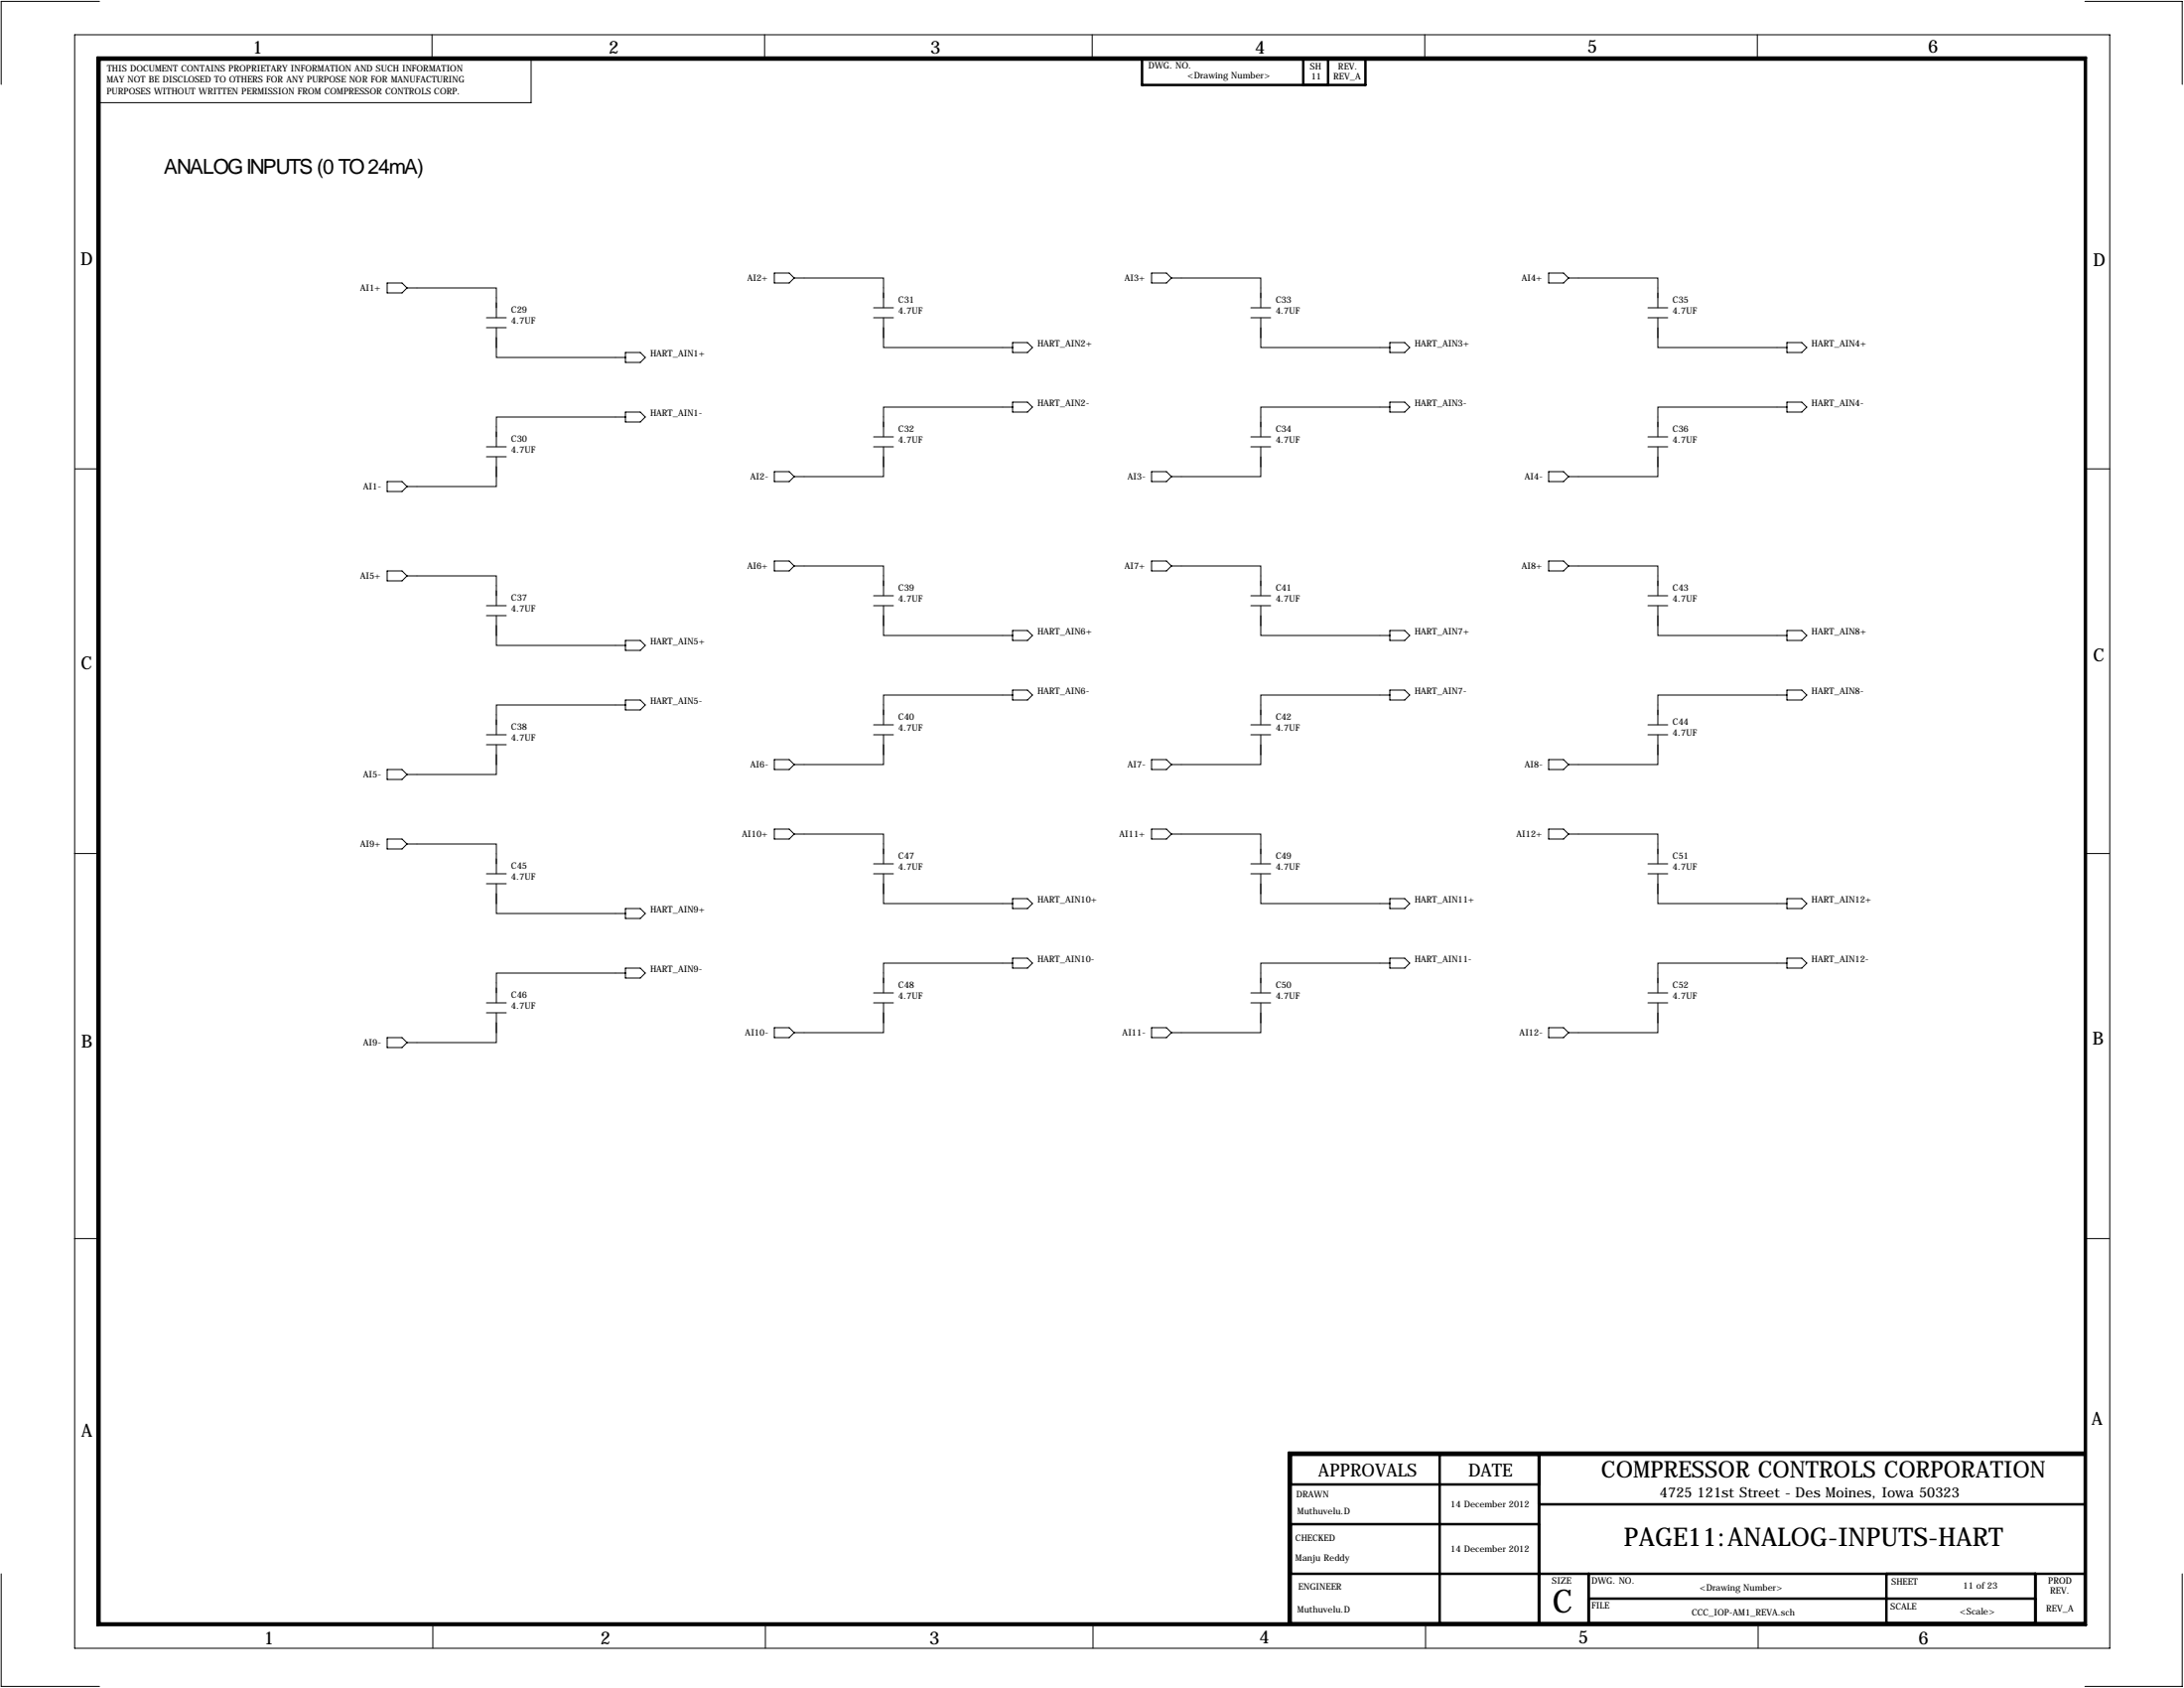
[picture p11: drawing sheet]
<svg xmlns="http://www.w3.org/2000/svg" width="559mm" height="432mm" viewBox="0 0 559 432" stroke-linecap="round" stroke-linejoin="round" font-family="sans-serif">
<g fill="none" stroke="#000" stroke-width=".25">
<path d="M19.1 8.9h520.7v412.7h-520.7zM25.5 .4h-25.2v21.2M110.5 8.9v6.3M143.1 15.2h-7.2v11.1h-110.9M195.6 8.9v6.3M279.5 8.9v6.3M364.5 8.9v6.3M449.6 8.9v6.3M533.5 .4h24.8v21.2M99.1 72.4h3.8l1.2 1.3-1.2 1.2h-3.8zM104.1 73.7h22.9v7.6M198.1 69.8h3.8l1.3 1.3-1.3 1.3h-3.8z"/>
<path d="M203.2 71.1h22.9v7.6M223.5 78.7h5.1M294.6 69.8h3.8l1.3 1.3-1.3 1.3h-3.8zM299.7 71.1h22.9v7.6M320 78.7h5.1M396.2 69.8h3.8l1.3 1.3-1.3 1.3h-3.8zM401.3 71.1h22.9v7.6M421.6 78.7h5.1M124.5 81.3h5M124.5 83.8h5M127 83.8v7.6h33M160 90.2h3.8l1.3 1.2-1.3 1.3h-3.8z"/>
<path d="M223.5 81.3h5.1M226.1 81.3v7.6h33M259.1 87.6h3.8l1.3 1.3-1.3 1.3h-3.8zM320 81.3h5.1M322.6 81.3v7.6h33M355.6 87.6h3.8l1.3 1.3-1.3 1.3h-3.8zM421.6 81.3h5.1M424.2 81.3v7.6h33M457.2 87.6h3.8l1.3 1.3-1.3 1.3h-3.8zM19.2 119.9h6.4M124.5 114.3h5M124.5 116.8h5"/>
<path d="M127 116.8v7.7h-22.9M160 106.7h-33v7.6M160 105.4h3.8l1.3 1.3-1.3 1.2h-3.8zM223.5 114.3h5.1M223.5 111.8h5.1M226.1 114.3v7.6h-22.9M259.1 104.1h-33v7.7M259.1 102.9h3.8l1.3 1.2-1.3 1.3h-3.8zM320 114.3h5.1M320 111.8h5.1M322.6 114.3v7.6h-22.9M355.6 104.1h-33v7.7"/>
<path d="M355.6 102.9h3.8l1.3 1.2-1.3 1.3h-3.8zM421.6 114.3h5.1M421.6 111.8h5.1M424.2 114.3v7.6h-22.9M457.2 104.1h-33v7.7M457.2 102.9h3.8l1.3 1.2-1.3 1.3h-3.8zM533.4 119.9h6.4M99.1 123.2h3.8l1.2 1.3-1.2 1.2h-3.8zM198.1 120.6h3.8l1.3 1.3-1.3 1.3h-3.8zM294.6 120.6h3.8l1.3 1.3-1.3 1.3h-3.8zM396.2 120.6h3.8l1.3 1.3-1.3 1.3h-3.8zM99.1 146h3.8l1.2 1.3-1.2 1.3h-3.8z"/>
<path d="M104.1 147.3h22.9v7.6M124.5 154.9h5M124.5 157.5h5M127 157.5v7.6h33M198.1 143.5h3.8l1.3 1.3-1.3 1.2h-3.8zM203.2 144.8h22.9v7.6M223.5 154.9h5.1M223.5 152.4h5.1M226.1 154.9v7.7h33M294.6 143.5h3.8l1.3 1.3-1.3 1.2h-3.8zM299.7 144.8h22.9v7.6M320 154.9h5.1"/>
<path d="M320 152.4h5.1M322.6 154.9v7.7h33M396.2 143.5h3.8l1.3 1.3-1.3 1.2h-3.8zM401.3 144.8h22.9v7.6M421.6 154.9h5.1M421.6 152.4h5.1M424.2 154.9v7.7h33M160 163.8h3.8l1.3 1.3-1.3 1.3h-3.8zM160 179.1h3.8l1.3 1.2-1.3 1.3h-3.8zM259.1 177.8h-33v7.6M259.1 161.3h3.8l1.3 1.3-1.3 1.2h-3.8zM259.1 176.5h3.8l1.3 1.3-1.3 1.3h-3.8z"/>
<path d="M355.6 177.8h-33v7.6M355.6 161.3h3.8l1.3 1.3-1.3 1.2h-3.8zM355.6 176.5h3.8l1.3 1.3-1.3 1.3h-3.8zM457.2 177.8h-33v7.6M457.2 161.3h3.8l1.3 1.3-1.3 1.2h-3.8zM457.2 176.5h3.8l1.3 1.3-1.3 1.3h-3.8zM99.1 196.8h3.8l1.2 1.3-1.2 1.3h-3.8zM124.5 188h5M124.5 190.5h5M127 190.5v7.6h-22.9M160 180.3h-33v7.7M198.1 194.3h3.8l1.3 1.3-1.3 1.2h-3.8z"/>
<path d="M223.5 188h5.1M223.5 185.4h5.1M226.1 188v7.6h-22.9M294.6 194.3h3.8l1.3 1.3-1.3 1.2h-3.8zM320 188h5.1M320 185.4h5.1M322.6 188v7.6h-22.9M396.2 194.3h3.8l1.3 1.3-1.3 1.2h-3.8zM421.6 188h5.1M421.6 185.4h5.1M424.2 188v7.6h-22.9M19 218.3h6.5"/>
<path d="M99.1 214.6h3.8l1.2 1.3-1.2 1.3h-3.8zM104.1 215.9h22.9v7.6M198.1 212.1h3.8l1.3 1.3-1.3 1.2h-3.8zM203.2 213.4h22.9v7.6M294.6 212.1h3.8l1.3 1.3-1.3 1.2h-3.8zM299.7 213.4h22.9v7.6M396.2 212.1h3.8l1.3 1.3-1.3 1.2h-3.8zM401.3 213.4h22.9v7.6M533.3 218.3h6.4M124.5 223.5h5M124.5 226.1h5M127 226.1v7.6h33"/>
<path d="M160 232.4h3.8l1.3 1.3-1.3 1.2h-3.8zM223.5 223.5h5.1M223.5 221h5.1M226.1 223.5v7.6h33M259.1 229.9h3.8l1.3 1.2-1.3 1.3h-3.8zM320 223.5h5.1M320 221h5.1M322.6 223.5v7.6h33M355.6 229.9h3.8l1.3 1.2-1.3 1.3h-3.8zM421.6 223.5h5.1M421.6 221h5.1M424.2 223.5v7.6h33"/>
<path d="M457.2 229.9h3.8l1.3 1.2-1.3 1.3h-3.8zM124.5 256.5h5M124.5 259.1h5M127 259.1v7.6h-22.9M160 248.9h-33v7.6M160 247.6h3.8l1.3 1.3-1.3 1.3h-3.8zM223.5 256.5h5.1M223.5 254h5.1M226.1 256.5v7.7h-22.9M259.1 246.4h-33v7.6M259.1 245.1h3.8l1.3 1.3-1.3 1.2h-3.8zM320 256.5h5.1"/>
<path d="M320 254h5.1M322.6 256.5v7.7h-22.9M355.6 246.4h-33v7.6M355.6 245.1h3.8l1.3 1.3-1.3 1.2h-3.8zM421.6 256.5h5.1M421.6 254h5.1M424.2 256.5v7.7h-22.9M457.2 246.4h-33v7.6M457.2 245.1h3.8l1.3 1.3-1.3 1.2h-3.8zM99.1 265.4h3.8l1.2 1.3-1.2 1.3h-3.8zM198.1 262.9h3.8l1.3 1.3-1.3 1.2h-3.8zM294.6 262.9h3.8l1.3 1.3-1.3 1.2h-3.8z"/>
<path d="M396.2 262.9h3.8l1.3 1.3-1.3 1.2h-3.8zM19 316.8h6.5M533.3 316.8h6.4M.3 402.6v28.8h25.2M110.7 415.3v6.3M195.8 415.3v6.3M279.7 415.3v6.3M364.7 415.3v6.3M449.8 415.3v6.3M558.3 402.6v28.8h-24.8"/>
</g>
<g fill="none" stroke="#000" stroke-width=".63">
<path d="M24.9 14.7h508.8v401h-508.8zM25.5 15.2h508v400.1h-508zM292.2 15h57.2v6.7h-57.2zM333.5 21.7v-6.7h6.3v6.7M330.3 379.7h63.5M368.4 372.1v43.2M393.8 372.1v43.2M533.5 372.1h-203.2v43.2M533.5 371.6h-203.8v43.7M330.3 389.9h63.5M393.8 384.8h139.7M330.3 402.6h203.2"/>
<path d="M406.5 402.6v12.7M406.5 408.9h114.3M482.7 402.6v12.7M520.8 402.6v12.7"/>
</g>
<text font-size="8.2" x="397.2" y="412.6">C</text>
<text font-size="6.6" x="415.5" y="395.5">PAGE11:ANALOG-INPUTS-HART</text>
<text font-size="5.9" x="409.7" y="378">COMPRESSOR CONTROLS CORPORATION</text>
<text font-size="5.3" x="41.9" y="44.4">ANALOG INPUTS (0 TO 24mA)</text>
<g font-size="4.6">
<text x="64.6" y="13.7">1</text>
<text x="155.8" y="13.7">2</text>
<text x="238" y="13.7">3</text>
<text x="321.1" y="13.7">4</text>
<text x="406.1" y="13.5">5</text>
<text x="493.3" y="13.5">6</text>
<text x="20.6" y="67.9">D</text>
<text x="535.6" y="68.1">D</text>
<text x="20.7" y="171.1">C</text>
<text x="535.5" y="169.2">C</text>
<text x="20.8" y="268.1">B</text>
<text x="535.4" y="267.2">B</text>
<text x="535.2" y="364.5">A</text>
<text x="20.8" y="367.5">A</text>
<text x="337.3" y="377.7">APPROVALS</text>
<text x="375.7" y="377.7">DATE</text>
<text x="67.5" y="420.6">1</text>
<text x="153.6" y="420.6">2</text>
<text x="237.8" y="420.6">3</text>
<text x="322.2" y="420.5">4</text>
<text x="403.9" y="420.4">5</text>
<text x="490.9" y="420.6">6</text>
</g>
<text font-size="3.6" x="424.7" y="383">4725 121st Street - Des Moines, Iowa 50323</text>
<g font-size="2.3">
<text x="293.8" y="17.6">DWG. NO.</text>
<text x="335.2" y="17.7">SH</text>
<text x="342.4" y="17.8">REV.</text>
<text x="27.3" y="21.1">MAY NOT BE DISCLOSED TO OTHERS FOR ANY PURPOSE NOR FOR MANUFACTURING</text>
<text x="27.4" y="18.3">THIS DOCUMENT CONTAINS PROPRIETARY INFORMATION AND SUCH INFORMATION</text>
<text x="303.8" y="20.1">&lt;Drawing Number&gt;</text>
<text x="335.5" y="20.4">11</text>
<text x="341.2" y="20.4">REV_A</text>
<text x="27.3" y="24.2">PURPOSES WITHOUT WRITTEN PERMISSION FROM COMPRESSOR CONTROLS CORP.</text>
<text x="191.2" y="71.9">AI2+</text>
<text x="287.7" y="71.9">AI3+</text>
<text x="389.3" y="71.9">AI4+</text>
<text x="92.1" y="74.5">AI1+</text>
<text x="229.9" y="77.5">C31</text>
<text x="326.4" y="77.5">C33</text>
<text x="428" y="77.5">C35</text>
<text x="130.8" y="80">C29</text>
<text x="130.8" y="82.9">4.7UF</text>
<text x="229.9" y="80.4">4.7UF</text>
<text x="326.4" y="80.4">4.7UF</text>
<text x="428" y="80.4">4.7UF</text>
<text x="265.4" y="88.6">HART_AIN2+</text>
<text x="361.9" y="88.6">HART_AIN3+</text>
<text x="463.5" y="88.6">HART_AIN4+</text>
<text x="166.4" y="91.2">HART_AIN1+</text>
<text x="166.4" y="106.4">HART_AIN1-</text>
<text x="265.4" y="103.9">HART_AIN2-</text>
<text x="361.9" y="103.9">HART_AIN3-</text>
<text x="463.5" y="103.9">HART_AIN4-</text>
<text x="130.8" y="113">C30</text>
<text x="229.9" y="110.5">C32</text>
<text x="229.9" y="113.4">4.7UF</text>
<text x="326.4" y="110.5">C34</text>
<text x="326.4" y="113.4">4.7UF</text>
<text x="428" y="110.5">C36</text>
<text x="428" y="113.4">4.7UF</text>
<text x="130.8" y="115.9">4.7UF</text>
<text x="92.9" y="125.3">AI1-</text>
<text x="192" y="122.7">AI2-</text>
<text x="288.5" y="122.7">AI3-</text>
<text x="390.1" y="122.7">AI4-</text>
<text x="92.1" y="148.1">AI5+</text>
<text x="191.2" y="145.6">AI6+</text>
<text x="287.7" y="145.6">AI7+</text>
<text x="389.3" y="145.6">AI8+</text>
<text x="130.8" y="153.7">C37</text>
<text x="229.9" y="151.1">C39</text>
<text x="229.9" y="154">4.7UF</text>
<text x="326.4" y="151.1">C41</text>
<text x="326.4" y="154">4.7UF</text>
<text x="428" y="151.1">C43</text>
<text x="428" y="154">4.7UF</text>
<text x="130.8" y="156.6">4.7UF</text>
<text x="166.4" y="164.8">HART_AIN5+</text>
<text x="265.4" y="162.3">HART_AIN6+</text>
<text x="361.9" y="162.3">HART_AIN7+</text>
<text x="463.5" y="162.3">HART_AIN8+</text>
<text x="265.4" y="177.5">HART_AIN6-</text>
<text x="361.9" y="177.5">HART_AIN7-</text>
<text x="463.5" y="177.5">HART_AIN8-</text>
<text x="166.4" y="180.1">HART_AIN5-</text>
<text x="229.9" y="184.1">C40</text>
<text x="326.4" y="184.1">C42</text>
<text x="428" y="185.4">C44</text>
<text x="130.8" y="186.7">C38</text>
<text x="130.8" y="189.6">4.7UF</text>
<text x="229.9" y="187">4.7UF</text>
<text x="326.4" y="187">4.7UF</text>
<text x="428" y="188.3">4.7UF</text>
<text x="192" y="196.4">AI6-</text>
<text x="288.5" y="196.4">AI7-</text>
<text x="390.1" y="196.4">AI8-</text>
<text x="92.9" y="198.9">AI5-</text>
<text x="189.9" y="214.2">AI10+</text>
<text x="286.4" y="214.2">AI11+</text>
<text x="388" y="214.2">AI12+</text>
<text x="92.1" y="216.7">AI9+</text>
<text x="229.9" y="219.7">C47</text>
<text x="326.4" y="219.7">C49</text>
<text x="428" y="219.7">C51</text>
<text x="130.8" y="222.2">C45</text>
<text x="130.8" y="225.1">4.7UF</text>
<text x="229.9" y="222.6">4.7UF</text>
<text x="326.4" y="222.6">4.7UF</text>
<text x="428" y="222.6">4.7UF</text>
<text x="166.4" y="233.4">HART_AIN9+</text>
<text x="265.4" y="230.9">HART_AIN10+</text>
<text x="361.9" y="230.9">HART_AIN11+</text>
<text x="463.5" y="230.9">HART_AIN12+</text>
<text x="166.4" y="248.7">HART_AIN9-</text>
<text x="265.4" y="246.1">HART_AIN10-</text>
<text x="361.9" y="246.1">HART_AIN11-</text>
<text x="463.5" y="246.1">HART_AIN12-</text>
<text x="130.8" y="255.3">C46</text>
<text x="229.9" y="252.7">C48</text>
<text x="229.9" y="255.6">4.7UF</text>
<text x="326.4" y="252.7">C50</text>
<text x="326.4" y="255.6">4.7UF</text>
<text x="428" y="252.7">C52</text>
<text x="428" y="255.6">4.7UF</text>
<text x="130.8" y="258.2">4.7UF</text>
<text x="92.9" y="267.5">AI9-</text>
<text x="190.7" y="265">AI10-</text>
<text x="287.2" y="265">AI11-</text>
<text x="388.8" y="265">AI12-</text>
<text x="331.7" y="383">DRAWN</text>
<text x="332" y="387.3">Muthuvelu.D</text>
<text x="371.2" y="385.6">14 December 2012</text>
<text x="331.5" y="394.2">CHECKED</text>
<text x="331.5" y="399.3">Manju Reddy</text>
<text x="371.2" y="397">14 December 2012</text>
<text x="332.2" y="406.7">ENGINEER</text>
<text x="397.1" y="405.1">SIZE</text>
<text x="407.2" y="405.1">DWG. NO.</text>
<text x="434.9" y="407">&lt;Drawing Number&gt;</text>
<text x="483.9" y="405.4">SHEET</text>
<text x="502.3" y="406.4">11 of 23</text>
<text x="524.1" y="405.1">PROD</text>
<text x="524.6" y="407.7">REV.</text>
<text x="332" y="412.5">Muthuvelu.D</text>
<text x="407.2" y="411.5">FILE</text>
<text x="432.8" y="413.3">CCC_IOP-AM1_REVA.sch</text>
<text x="483.7" y="411.7">SCALE</text>
<text x="501.4" y="413">&lt;Scale&gt;</text>
<text x="523.6" y="412.3">REV_A</text>
</g>
</svg>
